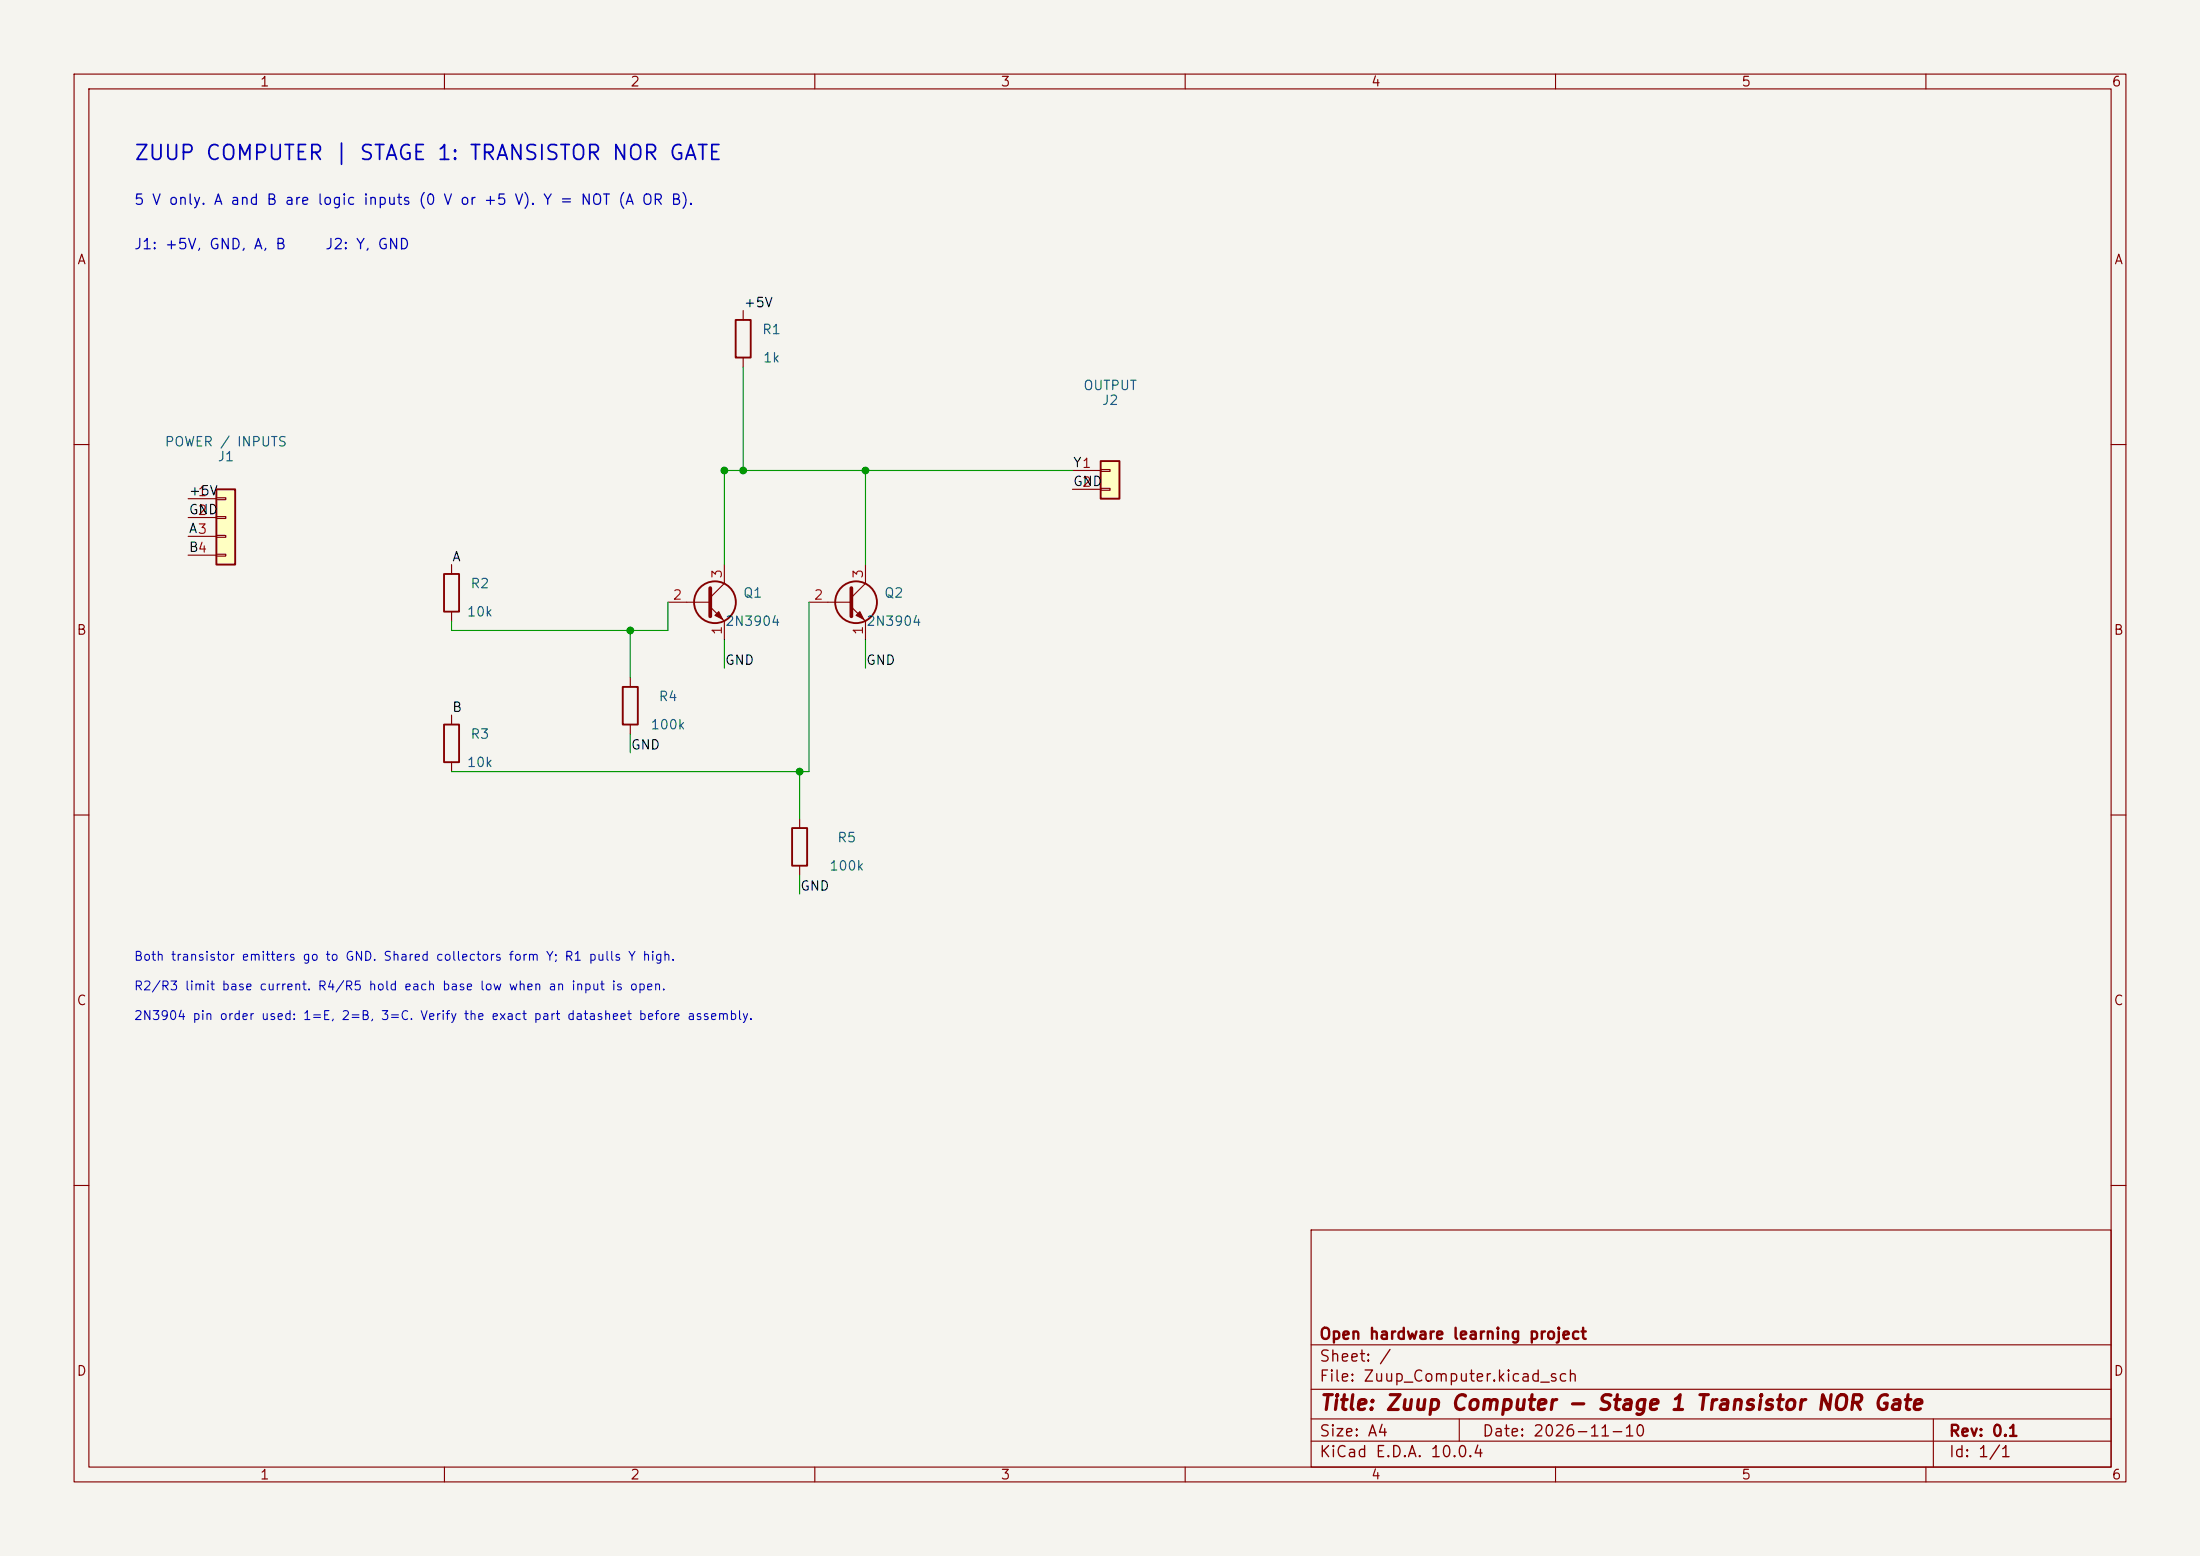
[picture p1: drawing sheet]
(kicad_sch
 (version 20250114)
 (generator "eeschema")
 (generator_version "10.0")
 (paper "A4")
 (title_block (title "Zuup Computer - Stage 1 Transistor NOR Gate") (date "2026-11-10") (rev "0.1") (company "Open hardware learning project"))
 (lib_symbols (symbol "Device:R"
  (pin_numbers (hide yes))
  (pin_names
   (offset 0))
  (exclude_from_sim no)
  (in_bom yes)
  (on_board yes)
  (in_pos_files yes)
  (duplicate_pin_numbers_are_jumpers no)
  (property "Reference" "R" (at 2.032 0 90) (show_name no) (do_not_autoplace no) (effects (font (size 1.27 1.27))))
  (property "Value" "R" (at 0 0 90) (show_name no) (do_not_autoplace no) (effects (font (size 1.27 1.27))))
  (property "Footprint" "" (at -1.778 0 90) (show_name no) (do_not_autoplace no) (hide yes) (effects (font (size 1.27 1.27))))
  (property "Datasheet" "" (at 0 0 0) (show_name no) (do_not_autoplace no) (hide yes) (effects (font (size 1.27 1.27))))
  (property "Description" "Resistor" (at 0 0 0) (show_name no) (do_not_autoplace no) (hide yes) (effects (font (size 1.27 1.27))))
  (symbol "R_0_1"
   (rectangle (start -1.016 -2.54) (end 1.016 2.54) (stroke (width 0.254) (type default)) (fill (type none))))
  (symbol "R_1_1"
   (pin passive line (at 0 3.81 270) (length 1.27) (name "" (effects (font (size 1.27 1.27)))) (number "1" (effects (font (size 1.27 1.27)))))
   (pin passive line (at 0 -3.81 90) (length 1.27) (name "" (effects (font (size 1.27 1.27)))) (number "2" (effects (font (size 1.27 1.27))))))
  (embedded_fonts no))
(symbol "Transistor_BJT:Q_NPN_EBC"
  (pin_names
   (offset 0) (hide yes))
  (exclude_from_sim no)
  (in_bom yes)
  (on_board yes)
  (in_pos_files yes)
  (duplicate_pin_numbers_are_jumpers no)
  (property "Reference" "Q" (at 5.08 1.27 0) (show_name no) (do_not_autoplace no) (effects (font (size 1.27 1.27)) (justify left)))
  (property "Value" "Q_NPN_EBC" (at 5.08 -1.27 0) (show_name no) (do_not_autoplace no) (effects (font (size 1.27 1.27)) (justify left)))
  (property "Footprint" "" (at 5.08 2.54 0) (show_name no) (do_not_autoplace no) (hide yes) (effects (font (size 1.27 1.27))))
  (property "Datasheet" "" (at 0 0 0) (show_name no) (do_not_autoplace no) (hide yes) (effects (font (size 1.27 1.27))))
  (property "Description" "NPN transistor, emitter/base/collector" (at 0 0 0) (show_name no) (do_not_autoplace no) (hide yes) (effects (font (size 1.27 1.27))))
  (property "Sim.Device" "NPN" (at 0 0 0) (show_name no) (do_not_autoplace no) (hide yes) (effects (font (size 1.27 1.27))))
  (property "Sim.Pins" "1=E 2=B 3=C" (at 0 0 0) (show_name no) (do_not_autoplace no) (hide yes) (effects (font (size 1.27 1.27))))
  (symbol "Q_NPN_EBC_0_1"
   (polyline (pts (xy -2.54 0) (xy 0.635 0)) (stroke (width 0) (type default)) (fill (type none)))
   (polyline (pts (xy 0.635 1.905) (xy 0.635 -1.905)) (stroke (width 0.508) (type default)) (fill (type none)))
   (circle (center 1.27 0) (radius 2.8194) (stroke (width 0.254) (type default)) (fill (type none))))
  (symbol "Q_NPN_EBC_1_1"
   (polyline (pts (xy 0.635 0.635) (xy 2.54 2.54)) (stroke (width 0) (type default)) (fill (type none)))
   (polyline (pts (xy 0.635 -0.635) (xy 2.54 -2.54)) (stroke (width 0) (type default)) (fill (type none)))
   (polyline (pts (xy 1.27 -1.778) (xy 1.778 -1.27) (xy 2.286 -2.286) (xy 1.27 -1.778)) (stroke (width 0) (type default)) (fill (type outline)))
   (pin passive line (at 2.54 -5.08 90) (length 2.54) (name "E" (effects (font (size 1.27 1.27)))) (number "1" (effects (font (size 1.27 1.27)))))
   (pin input line (at -5.08 0 0) (length 2.54) (name "B" (effects (font (size 1.27 1.27)))) (number "2" (effects (font (size 1.27 1.27)))))
   (pin passive line (at 2.54 5.08 270) (length 2.54) (name "C" (effects (font (size 1.27 1.27)))) (number "3" (effects (font (size 1.27 1.27))))))
  (embedded_fonts no))
(symbol "Connector_Generic:Conn_01x04"
  (pin_names
   (offset 1.016) (hide yes))
  (exclude_from_sim no)
  (in_bom yes)
  (on_board yes)
  (in_pos_files yes)
  (duplicate_pin_numbers_are_jumpers no)
  (property "Reference" "J" (at 0 5.08 0) (show_name no) (do_not_autoplace no) (effects (font (size 1.27 1.27))))
  (property "Value" "Conn_01x04" (at 0 -7.62 0) (show_name no) (do_not_autoplace no) (effects (font (size 1.27 1.27))))
  (property "Footprint" "" (at 0 0 0) (show_name no) (do_not_autoplace no) (hide yes) (effects (font (size 1.27 1.27))))
  (property "Datasheet" "" (at 0 0 0) (show_name no) (do_not_autoplace no) (hide yes) (effects (font (size 1.27 1.27))))
  (property "Description" "Generic connector, single row, 01x04, script generated (kicad-library-utils/schlib/autogen/connector/)" (at 0 0 0) (show_name no) (do_not_autoplace no) (hide yes) (effects (font (size 1.27 1.27))))
  (symbol "Conn_01x04_1_1"
   (rectangle (start -1.27 3.81) (end 1.27 -6.35) (stroke (width 0.254) (type default)) (fill (type background)))
   (rectangle (start -1.27 2.667) (end 0 2.413) (stroke (width 0.1524) (type default)) (fill (type none)))
   (rectangle (start -1.27 0.127) (end 0 -0.127) (stroke (width 0.1524) (type default)) (fill (type none)))
   (rectangle (start -1.27 -2.413) (end 0 -2.667) (stroke (width 0.1524) (type default)) (fill (type none)))
   (rectangle (start -1.27 -4.953) (end 0 -5.207) (stroke (width 0.1524) (type default)) (fill (type none)))
   (pin passive line (at -5.08 2.54 0) (length 3.81) (name "Pin_1" (effects (font (size 1.27 1.27)))) (number "1" (effects (font (size 1.27 1.27)))))
   (pin passive line (at -5.08 0 0) (length 3.81) (name "Pin_2" (effects (font (size 1.27 1.27)))) (number "2" (effects (font (size 1.27 1.27)))))
   (pin passive line (at -5.08 -2.54 0) (length 3.81) (name "Pin_3" (effects (font (size 1.27 1.27)))) (number "3" (effects (font (size 1.27 1.27)))))
   (pin passive line (at -5.08 -5.08 0) (length 3.81) (name "Pin_4" (effects (font (size 1.27 1.27)))) (number "4" (effects (font (size 1.27 1.27))))))
  (embedded_fonts no))
(symbol "Connector_Generic:Conn_01x02"
  (pin_names
   (offset 1.016) (hide yes))
  (exclude_from_sim no)
  (in_bom yes)
  (on_board yes)
  (in_pos_files yes)
  (duplicate_pin_numbers_are_jumpers no)
  (property "Reference" "J" (at 0 2.54 0) (show_name no) (do_not_autoplace no) (effects (font (size 1.27 1.27))))
  (property "Value" "Conn_01x02" (at 0 -5.08 0) (show_name no) (do_not_autoplace no) (effects (font (size 1.27 1.27))))
  (property "Footprint" "" (at 0 0 0) (show_name no) (do_not_autoplace no) (hide yes) (effects (font (size 1.27 1.27))))
  (property "Datasheet" "" (at 0 0 0) (show_name no) (do_not_autoplace no) (hide yes) (effects (font (size 1.27 1.27))))
  (property "Description" "Generic connector, single row, 01x02, script generated (kicad-library-utils/schlib/autogen/connector/)" (at 0 0 0) (show_name no) (do_not_autoplace no) (hide yes) (effects (font (size 1.27 1.27))))
  (symbol "Conn_01x02_1_1"
   (rectangle (start -1.27 1.27) (end 1.27 -3.81) (stroke (width 0.254) (type default)) (fill (type background)))
   (rectangle (start -1.27 0.127) (end 0 -0.127) (stroke (width 0.1524) (type default)) (fill (type none)))
   (rectangle (start -1.27 -2.413) (end 0 -2.667) (stroke (width 0.1524) (type default)) (fill (type none)))
   (pin passive line (at -5.08 0 0) (length 3.81) (name "Pin_1" (effects (font (size 1.27 1.27)))) (number "1" (effects (font (size 1.27 1.27)))))
   (pin passive line (at -5.08 -2.54 0) (length 3.81) (name "Pin_2" (effects (font (size 1.27 1.27)))) (number "2" (effects (font (size 1.27 1.27))))))
  (embedded_fonts no)))
 (wire (pts (xy 100.33 49.53) (xy 100.33 63.5)) (stroke (width 0) (type default))) (wire (pts (xy 97.79 63.5) (xy 100.33 63.5)) (stroke (width 0) (type default))) (wire (pts (xy 100.33 63.5) (xy 116.84 63.5)) (stroke (width 0) (type default))) (wire (pts (xy 116.84 63.5) (xy 144.78 63.5)) (stroke (width 0) (type default))) (wire (pts (xy 97.79 63.5) (xy 97.79 76.2)) (stroke (width 0) (type default))) (wire (pts (xy 116.84 63.5) (xy 116.84 76.2)) (stroke (width 0) (type default))) (wire (pts (xy 60.96 83.82) (xy 60.96 85.09)) (stroke (width 0) (type default))) (wire (pts (xy 60.96 85.09) (xy 90.17 85.09)) (stroke (width 0) (type default))) (wire (pts (xy 90.17 85.09) (xy 90.17 81.28)) (stroke (width 0) (type default))) (wire (pts (xy 85.09 85.09) (xy 85.09 91.44)) (stroke (width 0) (type default))) (wire (pts (xy 85.09 99.06) (xy 85.09 101.6)) (stroke (width 0) (type default))) (wire (pts (xy 60.96 104.14) (xy 107.95 104.14)) (stroke (width 0) (type default))) (wire (pts (xy 107.95 104.14) (xy 109.22 104.14)) (stroke (width 0) (type default))) (wire (pts (xy 109.22 104.14) (xy 109.22 81.28)) (stroke (width 0) (type default))) (wire (pts (xy 107.95 104.14) (xy 107.95 110.49)) (stroke (width 0) (type default))) (wire (pts (xy 107.95 118.11) (xy 107.95 120.65)) (stroke (width 0) (type default))) (wire (pts (xy 97.79 86.36) (xy 97.79 90.17)) (stroke (width 0) (type default))) (wire (pts (xy 116.84 86.36) (xy 116.84 90.17)) (stroke (width 0) (type default)))
 (junction (at 100.33 63.5) (diameter 0) (color 0 0 0 0)) (junction (at 97.79 63.5) (diameter 0) (color 0 0 0 0)) (junction (at 116.84 63.5) (diameter 0) (color 0 0 0 0)) (junction (at 85.09 85.09) (diameter 0) (color 0 0 0 0)) (junction (at 107.95 104.14) (diameter 0) (color 0 0 0 0))
 (label "+5V" (at 25.4 67.31 0) (effects (font (size 1.27 1.27)) (justify left bottom))) (label "GND" (at 25.4 69.85 0) (effects (font (size 1.27 1.27)) (justify left bottom))) (label "A" (at 25.4 72.39 0) (effects (font (size 1.27 1.27)) (justify left bottom))) (label "B" (at 25.4 74.93 0) (effects (font (size 1.27 1.27)) (justify left bottom))) (label "Y" (at 144.78 63.5 0) (effects (font (size 1.27 1.27)) (justify left bottom))) (label "GND" (at 144.78 66.04 0) (effects (font (size 1.27 1.27)) (justify left bottom))) (label "+5V" (at 100.33 41.91 0) (effects (font (size 1.27 1.27)) (justify left bottom))) (label "A" (at 60.96 76.2 0) (effects (font (size 1.27 1.27)) (justify left bottom))) (label "GND" (at 85.09 101.6 0) (effects (font (size 1.27 1.27)) (justify left bottom))) (label "B" (at 60.96 96.52 0) (effects (font (size 1.27 1.27)) (justify left bottom))) (label "GND" (at 107.95 120.65 0) (effects (font (size 1.27 1.27)) (justify left bottom))) (label "GND" (at 97.79 90.17 0) (effects (font (size 1.27 1.27)) (justify left bottom))) (label "GND" (at 116.84 90.17 0) (effects (font (size 1.27 1.27)) (justify left bottom)))
 (text "ZUUP COMPUTER | STAGE 1: TRANSISTOR NOR GATE" (at 18 22 0) (effects (font (size 2.0 2.0)) (justify left bottom))) (text "5 V only. A and B are logic inputs (0 V or +5 V). Y = NOT (A OR B)." (at 18 28 0) (effects (font (size 1.4 1.4)) (justify left bottom))) (text "J1: +5V, GND, A, B     J2: Y, GND" (at 18 34 0) (effects (font (size 1.4 1.4)) (justify left bottom))) (text "Both transistor emitters go to GND. Shared collectors form Y; R1 pulls Y high." (at 18 130 0) (effects (font (size 1.2 1.2)) (justify left bottom))) (text "R2/R3 limit base current. R4/R5 hold each base low when an input is open." (at 18 134 0) (effects (font (size 1.2 1.2)) (justify left bottom))) (text "2N3904 pin order used: 1=E, 2=B, 3=C. Verify the exact part datasheet before assembly." (at 18 138 0) (effects (font (size 1.2 1.2)) (justify left bottom)))
 (symbol
    (lib_id "Connector_Generic:Conn_01x04") (at 30.48 69.85 0) (unit 1) (exclude_from_sim no) (in_bom yes) (on_board yes) (dnp no)
    (property "Reference" "J1" (at 30.48 61.6 0) (effects (font (size 1.27 1.27))))
    (property "Value" "POWER / INPUTS" (at 30.48 59.6 0) (effects (font (size 1.27 1.27))))
    (property "Footprint" "Connector_PinHeader_2.54mm:PinHeader_1x04_P2.54mm_Vertical" (at 30.48 69.85 0) (effects (font (size 1.27 1.27)) (hide yes)))
    (property "Datasheet" "~" (at 30.48 69.85 0) (effects (font (size 1.27 1.27)) (hide yes))) (pin "1")(pin "2")(pin "3")(pin "4")) (symbol
    (lib_id "Connector_Generic:Conn_01x02") (at 149.86 63.5 0) (unit 1) (exclude_from_sim no) (in_bom yes) (on_board yes) (dnp no)
    (property "Reference" "J2" (at 149.86 54 0) (effects (font (size 1.27 1.27))))
    (property "Value" "OUTPUT" (at 149.86 52 0) (effects (font (size 1.27 1.27))))
    (property "Footprint" "Connector_PinHeader_2.54mm:PinHeader_1x02_P2.54mm_Vertical" (at 149.86 63.5 0) (effects (font (size 1.27 1.27)) (hide yes)))
    (property "Datasheet" "~" (at 149.86 63.5 0) (effects (font (size 1.27 1.27)) (hide yes))) (pin "1")(pin "2")) (symbol
    (lib_id "Device:R") (at 100.33 45.72 0) (unit 1) (exclude_from_sim no) (in_bom yes) (on_board yes) (dnp no)
    (property "Reference" "R1" (at 104.14 44.45 0) (effects (font (size 1.27 1.27))))
    (property "Value" "1k" (at 104.14 48.26 0) (effects (font (size 1.27 1.27))))
    (property "Footprint" "Resistor_THT:R_Axial_DIN0207_L6.3mm_D2.5mm_P10.16mm_Horizontal" (at 100.33 45.72 0) (effects (font (size 1.27 1.27)) (hide yes)))
    (property "Datasheet" "~" (at 100.33 45.72 0) (effects (font (size 1.27 1.27)) (hide yes))) (pin "1")(pin "2")) (symbol
    (lib_id "Device:R") (at 60.96 80.01 0) (unit 1) (exclude_from_sim no) (in_bom yes) (on_board yes) (dnp no)
    (property "Reference" "R2" (at 64.77 78.74 0) (effects (font (size 1.27 1.27))))
    (property "Value" "10k" (at 64.77 82.55 0) (effects (font (size 1.27 1.27))))
    (property "Footprint" "Resistor_THT:R_Axial_DIN0207_L6.3mm_D2.5mm_P10.16mm_Horizontal" (at 60.96 80.01 0) (effects (font (size 1.27 1.27)) (hide yes)))
    (property "Datasheet" "~" (at 60.96 80.01 0) (effects (font (size 1.27 1.27)) (hide yes))) (pin "1")(pin "2")) (symbol
    (lib_id "Device:R") (at 60.96 100.33 0) (unit 1) (exclude_from_sim no) (in_bom yes) (on_board yes) (dnp no)
    (property "Reference" "R3" (at 64.77 99.06 0) (effects (font (size 1.27 1.27))))
    (property "Value" "10k" (at 64.77 102.87 0) (effects (font (size 1.27 1.27))))
    (property "Footprint" "Resistor_THT:R_Axial_DIN0207_L6.3mm_D2.5mm_P10.16mm_Horizontal" (at 60.96 100.33 0) (effects (font (size 1.27 1.27)) (hide yes)))
    (property "Datasheet" "~" (at 60.96 100.33 0) (effects (font (size 1.27 1.27)) (hide yes))) (pin "1")(pin "2")) (symbol
    (lib_id "Device:R") (at 85.09 95.25 0) (unit 1) (exclude_from_sim no) (in_bom yes) (on_board yes) (dnp no)
    (property "Reference" "R4" (at 90.17 93.98 0) (effects (font (size 1.27 1.27))))
    (property "Value" "100k" (at 90.17 97.79 0) (effects (font (size 1.27 1.27))))
    (property "Footprint" "Resistor_THT:R_Axial_DIN0207_L6.3mm_D2.5mm_P10.16mm_Horizontal" (at 85.09 95.25 0) (effects (font (size 1.27 1.27)) (hide yes)))
    (property "Datasheet" "~" (at 85.09 95.25 0) (effects (font (size 1.27 1.27)) (hide yes))) (pin "1")(pin "2")) (symbol
    (lib_id "Device:R") (at 107.95 114.3 0) (unit 1) (exclude_from_sim no) (in_bom yes) (on_board yes) (dnp no)
    (property "Reference" "R5" (at 114.3 113.03 0) (effects (font (size 1.27 1.27))))
    (property "Value" "100k" (at 114.3 116.84 0) (effects (font (size 1.27 1.27))))
    (property "Footprint" "Resistor_THT:R_Axial_DIN0207_L6.3mm_D2.5mm_P10.16mm_Horizontal" (at 107.95 114.3 0) (effects (font (size 1.27 1.27)) (hide yes)))
    (property "Datasheet" "~" (at 107.95 114.3 0) (effects (font (size 1.27 1.27)) (hide yes))) (pin "1")(pin "2")) (symbol
    (lib_id "Transistor_BJT:Q_NPN_EBC") (at 95.25 81.28 0) (unit 1) (exclude_from_sim no) (in_bom yes) (on_board yes) (dnp no)
    (property "Reference" "Q1" (at 101.6 80.01 0) (effects (font (size 1.27 1.27))))
    (property "Value" "2N3904" (at 101.6 83.82 0) (effects (font (size 1.27 1.27))))
    (property "Footprint" "Package_TO_SOT_THT:TO-92_Inline" (at 95.25 81.28 0) (effects (font (size 1.27 1.27)) (hide yes)))
    (property "Datasheet" "~" (at 95.25 81.28 0) (effects (font (size 1.27 1.27)) (hide yes))) (pin "1")(pin "2")(pin "3")) (symbol
    (lib_id "Transistor_BJT:Q_NPN_EBC") (at 114.3 81.28 0) (unit 1) (exclude_from_sim no) (in_bom yes) (on_board yes) (dnp no)
    (property "Reference" "Q2" (at 120.65 80.01 0) (effects (font (size 1.27 1.27))))
    (property "Value" "2N3904" (at 120.65 83.82 0) (effects (font (size 1.27 1.27))))
    (property "Footprint" "Package_TO_SOT_THT:TO-92_Inline" (at 114.3 81.28 0) (effects (font (size 1.27 1.27)) (hide yes)))
    (property "Datasheet" "~" (at 114.3 81.28 0) (effects (font (size 1.27 1.27)) (hide yes))) (pin "1")(pin "2")(pin "3"))
 (sheet_instances (path "" (page "1"))))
